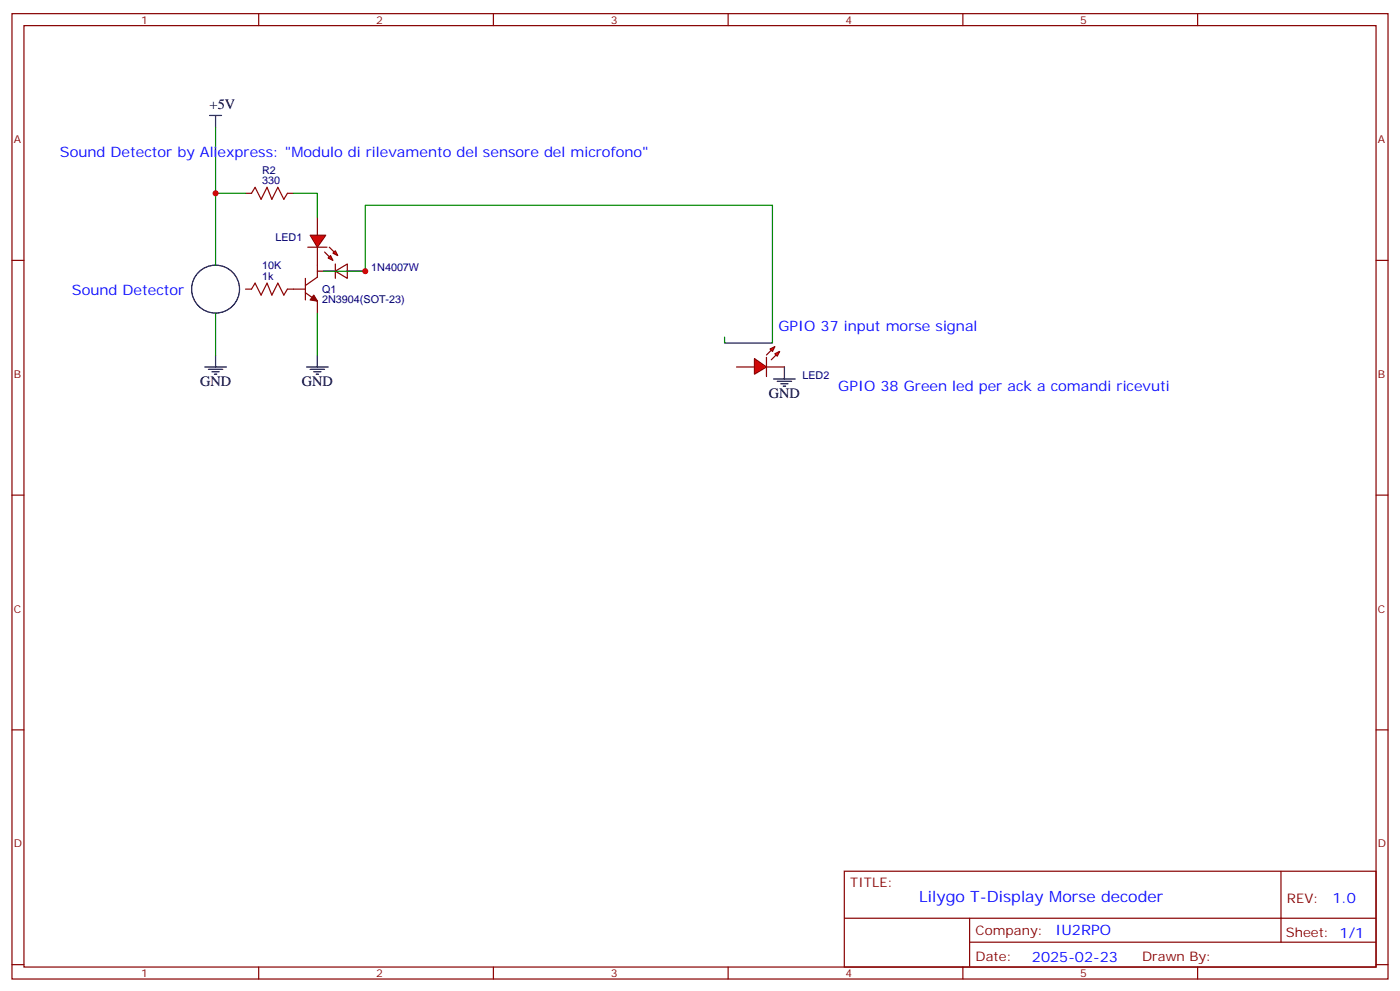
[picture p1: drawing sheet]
<svg xmlns="http://www.w3.org/2000/svg" width="412mm" height="292mm" viewBox="0 0 412 292" stroke-linecap="round" stroke-linejoin="round" font-family="sans-serif">
<g fill="none" stroke="#870000" stroke-width=".35">
<path d="M3.5 4h405.4v284.4h-405.4zM7.1 7.5h398.2v277.3h-398.2zM76.2 4v3.5M145.3 4v3.5M214.5 4v3.5M283.6 4v3.5M352.8 4v3.5M3.5 76.7h3.6M93.5 78.1v3.5l-3.5 2.5M405.3 76.7h3.6M72.3 85.2h1.8M84.7 85.2h5.3"/>
<path d="M90 86.2l3.5 2.5v3.5M90 82v6.3M3.5 145.8h3.6M405.3 145.8h3.6M3.5 215h3.6M405.3 215h3.6M248.7 256.6h156.6v28.2h-156.6zM377.3 256.6v20.9M248.7 270.5h156.5M285.6 277.5h119.6M285.6 270.5v14.1M3.5 284.1h3.6"/>
<path d="M76.2 284.8v3.6M145.3 284.8v3.6M214.5 284.8v3.6M283.6 284.8v3.6M352.8 284.8v3.6M405.3 284.1h3.6"/>
</g>
<path d="M74.1 85.2l1-1.8 1.8 3.5 1.8-3.5 1.4 3.5 1.7-3.5 1.8 3.5 1.1-1.7" fill="none" stroke="#a10000" stroke-width=".35"/>
<path d="M92.4 86.9l1.1 1.8-2.1-.4z" fill="#870000" stroke="#870000" stroke-width=".35"/>
<g fill="#f00" stroke="#870000" stroke-width=".35">
<path d="M91.4 69.3h4.6l-2.5 3.5z"/>
<path d="M90.7 72.8h5.6z"/>
</g>
<g fill="#870000" stroke="#870000" stroke-width=".35">
<path d="M97 72.8l1.4 1.4z"/>
<path d="M95.6 74.2l1.4 1.4z"/>
</g>
<g fill="#f00" stroke="#870000" stroke-width=".35">
<path d="M98.1 74.6l.7-.7 .7 1.4z"/>
<path d="M96.7 76l.7-.7 .7 1.4z"/>
</g>
<path d="M72.3 56.9h1.8M84.7 56.9h1.7M93.5 64v5.3M93.5 72.8v5.3M93.5 79.9h5.3M98.8 79.9l3.5-2.1v4.2zM98.8 77.8v4.2M102.3 79.9h5.3" fill="none" stroke="#870000" stroke-width=".35"/>
<path d="M74.1 56.9l1-1.7 1.8 3.5 1.8-3.5 1.4 3.5 1.7-3.5 1.8 3.5 1.1-1.8" fill="none" stroke="#a10000" stroke-width=".35"/>
<path d="M63.5 37.5v40.6M86.4 56.9h7.1v7.1M63.5 92.2v12.4M93.5 92.2v12.4" fill="none" stroke="#008700" stroke-width=".35"/>
<g fill="none" stroke="#000" stroke-width=".35">
<path d="M61.7 34h3.6M63.5 34v3.5M60.3 108.1h6.4M61.4 108.8h4.2M62.4 109.5h2.2M63.1 110.2h.8M63.5 104.6v3.5M90.3 108.1h6.4M91.4 108.8h4.2M92.4 109.5h2.1M93.1 110.2h.7M93.5 104.6v3.5"/>
<circle cx="63.5" cy="85.2" r="7.1"/>
</g>
<g fill="#f00" stroke="#870000" stroke-width=".35">
<path d="M222.2 105.6l3.6 2.5-3.6 2.1z"/>
<path d="M225.8 105.3v5.6z"/>
</g>
<g fill="#870000" stroke="#870000" stroke-width=".35">
<path d="M225.8 104.6l1.4-1.4z"/>
<path d="M227.2 106l1.4-1.4z"/>
</g>
<g fill="#f00" stroke="#870000" stroke-width=".35">
<path d="M226.8 102.8l1.4-.7-.7 1.4z"/>
<path d="M228.2 104.2l1.5-.7-.7 1.4z"/>
</g>
<path d="M217 108.1h5.2M225.8 108.1h5.3" fill="none" stroke="#870000" stroke-width=".35"/>
<path d="M227.9 111.6h6.3M229 112.3h4.2M230 113h2.1M230.7 113.7h.7M231.1 108.1v3.5" fill="none" stroke="#000" stroke-width=".35"/>
<path d="M63.5 56.9h8.8M95.2 79.9h12.4v-19.4h119.9v40.5h-14.1v-1.7" fill="none" stroke="#008700" stroke-width=".35"/>
<g fill="#c00">
<circle cx="63.5" cy="56.9" r=".88"/>
<circle cx="107.6" cy="79.9" r=".88"/>
</g>
<text font-size="4.6" fill="#00f" x="270.8" y="265.6">Lilygo T-Display Morse decoder</text>
<g font-size="4.2">
<text x="61.7" y="32.2">+5V</text>
<text x="58.9" y="113.7">GND</text>
<text x="88.9" y="113.7">GND</text>
<text x="226.5" y="117.3">GND</text>
</g>
<g font-size="4.2" fill="#00f">
<text x="17.6" y="46.4">Sound Detector by Aliexpress: &quot;Modulo di rilevamento del sensore del microfono&quot;</text>
<text x="21.2" y="86.9">Sound Detector</text>
<text x="229.3" y="97.5">GPIO 37 input morse signal</text>
<text x="246.9" y="115.1">GPIO 38 Green led per ack a comandi ricevuti</text>
<text x="392.5" y="265.9">1.0</text>
<text x="310.9" y="275.4">IU2RPO</text>
<text x="304" y="283.2">2025-02-23</text>
</g>
<g font-size="3.9" fill="#800">
<text x="250.5" y="261.2">TITLE:</text>
<text x="379.1" y="265.9">REV:</text>
<text x="287.4" y="275.4">Company:</text>
<text x="378.7" y="276">Sheet: 1/1</text>
<text x="287.4" y="283.1">Date:</text>
<text x="336.4" y="283.2">Drawn By:</text>
</g>
<g font-size="3.2" fill="#800">
<text x="41.6" y="7">1</text>
<text x="110.8" y="7">2</text>
<text x="179.9" y="7">3</text>
<text x="249.1" y="7">4</text>
<text x="318.2" y="7">5</text>
<text x="4.1" y="42.1">A</text>
<text x="405.9" y="42.1">A</text>
<text x="4.1" y="111.3">B</text>
<text x="405.9" y="111.3">B</text>
<text x="4.1" y="180.4">C</text>
<text x="405.9" y="180.4">C</text>
<text x="4.1" y="249.6">D</text>
<text x="405.9" y="249.6">D</text>
<text x="41.6" y="287.8">1</text>
<text x="110.8" y="287.8">2</text>
<text x="179.9" y="287.8">3</text>
<text x="249.1" y="287.8">4</text>
<text x="318.2" y="287.8">5</text>
</g>
<g font-size="3.2" fill="#000080">
<text x="77.2" y="51.1">R2</text>
<text x="77.2" y="54.1">330</text>
<text x="81.1" y="71">LED1</text>
<text x="77.2" y="82.3">1k</text>
<text x="77.2" y="79.4">10K</text>
<text x="109.4" y="79.9">1N4007W</text>
<text x="94.9" y="89.4">2N3904(SOT-23)</text>
<text x="94.9" y="86.4">Q1</text>
<text x="236.4" y="111.6">LED2</text>
</g>
</svg>
